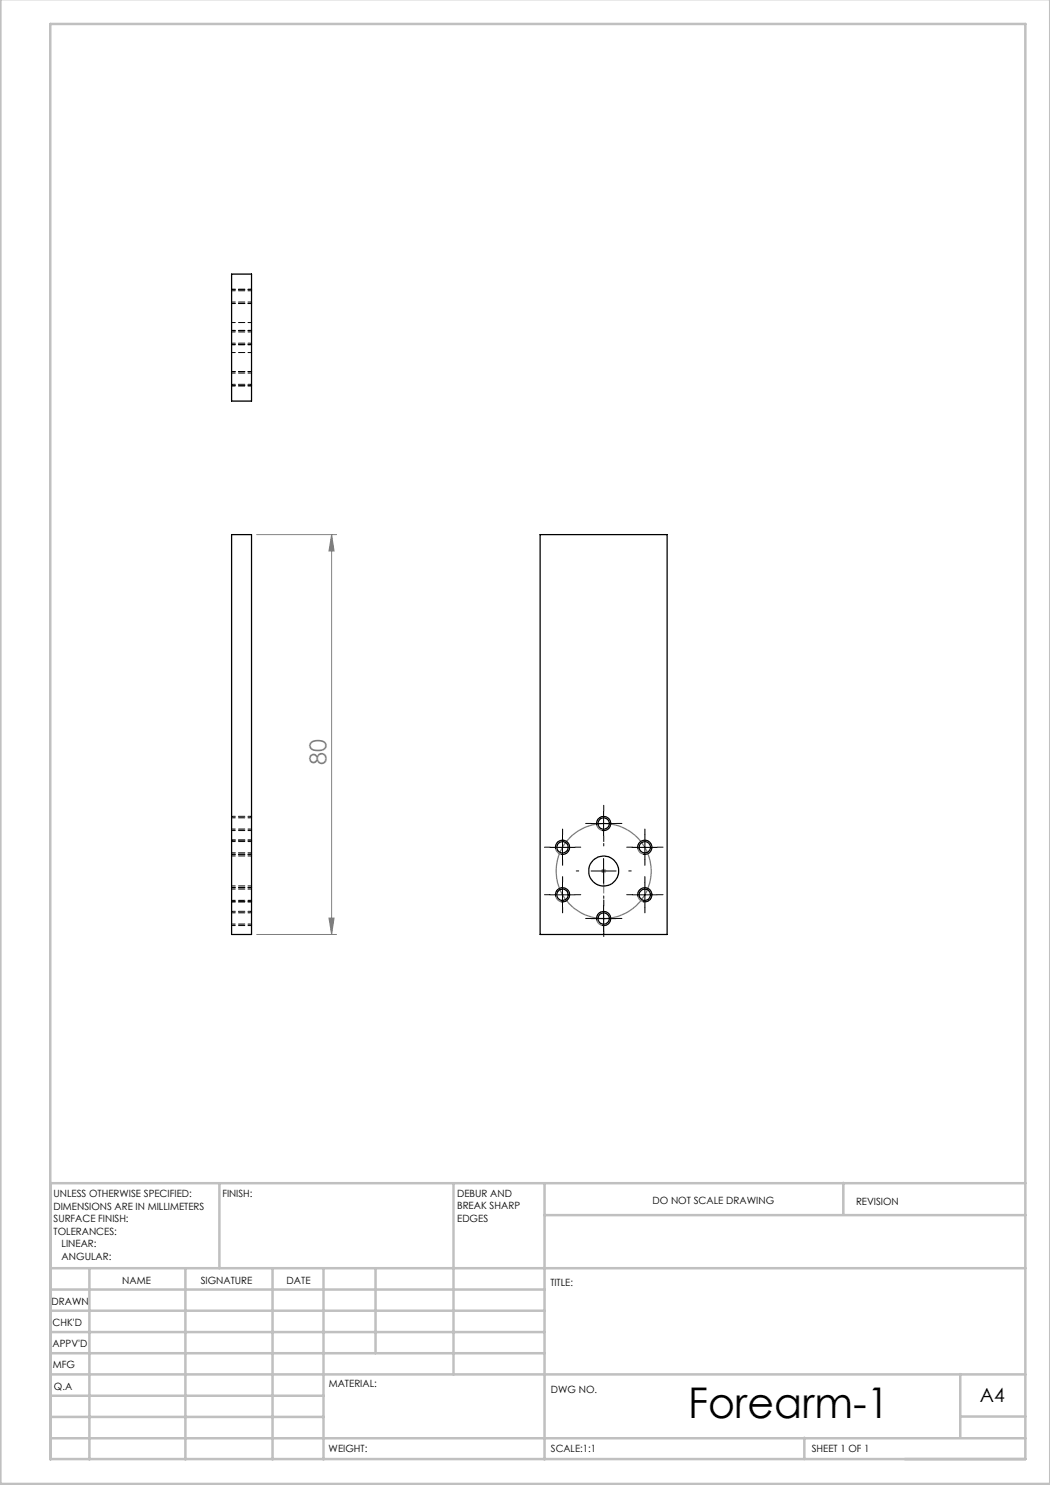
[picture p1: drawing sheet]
<svg xmlns="http://www.w3.org/2000/svg" width="210mm" height="297mm" viewBox="0 0 210 297" stroke-linecap="round" stroke-linejoin="round" font-family="sans-serif">
<path d="M51.3 106.9h16M66.3 106.9v80M66.3 106.9l.5 3.3h-1zM120.2 174.2h1M120.4 173.8l.7 .8M120.7 173.7v1M121.1 173.8l-.7 .8M51.3 186.9h16M65.8 183.6h1l-.5 3.3z" fill="none" stroke="#808080" stroke-width=".2"/>
<g fill="none" stroke="#808080" stroke-width=".25">
<circle cx="112.5" cy="169.5" r="1.4"/>
<circle cx="112.5" cy="179" r="1.4"/>
<circle cx="120.7" cy="164.7" r="1.4"/>
<circle cx="120.7" cy="174.2" r="9.5"/>
<circle cx="129" cy="179" r="1.4"/>
<circle cx="129" cy="169.5" r="1.41"/>
<circle cx="120.7" cy="183.7" r="1.4"/>
</g>
<g fill="none" stroke="#000" stroke-width=".2">
<path d="M110 169.5h5M110 179h5M111.1 169.8a1.43 1.43 0 0 1 1.3-1.8 1.43 1.43 0 0 1 1.5 1.6 1.43 1.43 0 0 1-1.8 1.2M111.1 179.3a1.43 1.43 0 0 1 1.3-1.8 1.43 1.43 0 0 1 1.5 1.6 1.43 1.43 0 0 1-1.8 1.2M112.5 167v4.9M112.5 176.5v5M118.2 164.7h5M118.2 174.2h5M119.3 165.1a1.43 1.43 0 0 1 1.3-1.8 1.43 1.43 0 0 1 1.6 1.5 1.43 1.43 0 0 1-1.8 1.3M120.7 162.2v5M120.7 171.7v5M126.5 169.5h4.9"/>
<path d="M126.5 179h4.9M127.6 179.3a1.42 1.42 0 0 1 1.3-1.8 1.42 1.42 0 0 1 1.5 1.6 1.42 1.42 0 0 1-1.8 1.2M127.6 169.8a1.42 1.42 0 0 1 1.3-1.7 1.42 1.42 0 0 1 1.5 1.5 1.42 1.42 0 0 1-1.8 1.2M129 167v4.9M129 176.5v5M118.2 183.7h5M119.3 184.1a1.43 1.43 0 0 1 1.3-1.8 1.43 1.43 0 0 1 1.6 1.5 1.43 1.43 0 0 1-1.8 1.3M120.7 181.2v5"/>
</g>
<g fill="none" stroke="#c0c0c0" stroke-width=".5">
<path d="M.1 -.1v296.9h209.9v-296.9M10.1 4.8h195v287h-195zM43.9 236.6v17M90.7 236.6v38.3M108.9 236.6v55.3M168.7 236.6v6.3M205.1 236.6h-195v55.3M10.1 253.6h195M10.1 257.9h98.8M17.9 253.6v38.3M37.1 253.6v38.3M54.5 253.6v38.3"/>
<path d="M64.7 253.6v38.3M75.1 253.6v17M108.9 243h96.2M10.1 270.6h98.8M10.1 266.4h98.8M10.1 262.1h98.8M10.1 279.1h54.6M10.1 274.9h195M192.1 274.8v12.7M10.1 287.7h195M10.1 283.4h54.6M160.9 287.5v4.3"/>
<path d="M192.1 283.3h13"/>
</g>
<path d="M120.8 186.9v-12.7" fill="none" stroke="#808080" stroke-width=".2" stroke-dasharray="15.2 1.3 1.3 1.3" stroke-dashoffset="10.8"/>
<g fill="none" stroke="#000" stroke-width=".2" stroke-dasharray="15.2 1.3 1.3 1.3">
<path d="M110 169.4h-1.1M110 178.9h-1.1M112.5 166.9v-1.1M112.5 171.9v1.2M112.5 176.4v-1.1M115 169.4h1.2M115 178.9h1.2M115.7 174.2h-.4M118.2 164.7h-1.1M120.8 162.2v-1.1M120.8 167.2v1.1M120.8 169.2v-.5"/>
<path d="M120.8 179.2v.5M123.3 164.7h1.1M125.8 174.2h.4M126.5 178.9h-1.2M126.5 169.4h-1.2M129 176.4v-1.1M129 166.9v-1.1M129 171.9v1.2M131.5 178.9h1.1M131.5 169.4h1.1M112.5 181.4v1.2M118.2 183.7h-1.1"/>
<path d="M120.8 181.2v-1.1M120.8 186.2v1.1M123.3 183.7h1.1M129 181.4v1.2"/>
</g>
<g fill="none" stroke="#000" stroke-width=".2" stroke-dasharray="1.3 .6" stroke-dashoffset=".5">
<path d="M50.3 57.9h-4M50.3 77.2h-4M50.3 74.3h-4M50.3 68.9h-4M50.3 66.1h-4M50.3 60.7h-4M50.3 170.9h-4M50.3 168h-4M50.3 177.5h-4M50.3 166.1h-4M50.3 163.3h-4M50.3 180.4h-4"/>
<path d="M50.3 185.1h-4M50.3 182.3h-4"/>
</g>
<path d="M66.3 106.9l.5 3.3h-1zM65.8 183.6h1l-.5 3.3z" fill="#808080"/>
<g fill="none" stroke="#000" stroke-width=".25">
<path d="M46.3 54.8h4v25.4h-4zM46.3 106.9h4v80h-4zM108 106.9h25.4v80h-25.4z"/>
<circle cx="112.5" cy="179" r="1.13"/>
<circle cx="112.5" cy="169.5" r="1.12"/>
<circle cx="120.7" cy="164.7" r="1.13"/>
<circle cx="120.7" cy="174.2" r="2.99"/>
<circle cx="129" cy="179" r="1.13"/>
<circle cx="129" cy="169.5" r="1.12"/>
<circle cx="120.7" cy="183.7" r="1.12"/>
</g>
<g fill="none" stroke="#000" stroke-width=".2" stroke-dasharray="1.3 .6" stroke-dashoffset=".5">
<path d="M50.3 58.2h-4M46.3 68.6h4M46.3 60.4h4M46.3 76.9h4M46.3 70.5h4M50.3 66.4h-4M50.3 74.6h-4M50.3 64.5h-4M46.3 170.6h4M46.3 177.2h4M46.3 165.8h4M50.3 168.3h-4"/>
<path d="M50.3 177.8h-4M50.3 171.2h-4M50.3 163.6h-4M46.3 180.1h4M46.3 184.8h4M50.3 182.6h-4"/>
</g>
<text font-size="8.5" x="137.6" y="283.5">Forearm-1</text>
<text font-size="4.7" fill="#808080" x="65.3" y="153.1" transform="rotate(-90 65.3 153.1)">80</text>
<text font-size="3.9" x="196" y="280.4">A4</text>
<g font-size="2">
<text x="10.7" y="239.5">UNLESS OTHERWISE SPECIFIED:</text>
<text x="44.5" y="239.5">FINISH:</text>
<text x="91.4" y="239.4">DEBUR AND</text>
<text x="10.7" y="242">DIMENSIONS ARE IN MILLIMETERS</text>
<text x="10.7" y="244.5">SURFACE FINISH:</text>
<text x="91.4" y="241.9">BREAK SHARP</text>
<text x="91.4" y="244.4">EDGES</text>
<text x="130.5" y="240.8">DO NOT SCALE DRAWING</text>
<text x="171.2" y="241">REVISION</text>
<text x="10.7" y="247">TOLERANCES:</text>
<text x="12.3" y="249.5">LINEAR:</text>
<text x="12.3" y="252">ANGULAR:</text>
<text x="24.4" y="256.9">NAME</text>
<text x="40.1" y="256.8">SIGNATURE</text>
<text x="57.3" y="256.8">DATE</text>
<text x="110.1" y="257.1">TITLE:</text>
<text x="10.3" y="260.9">DRAWN</text>
<text x="10.5" y="269.3">APPV'D</text>
<text x="10.5" y="265.2">CHK'D</text>
<text x="10.6" y="273.6">MFG</text>
<text x="10.8" y="278">Q.A</text>
<text x="65.8" y="277.4">MATERIAL:</text>
<text x="110.2" y="278.5">DWG NO.</text>
<text x="65.7" y="290.4">WEIGHT:</text>
<text x="110.2" y="290.5">SCALE:1:1</text>
<text x="162.4" y="290.4">SHEET 1 OF 1</text>
</g>
</svg>
